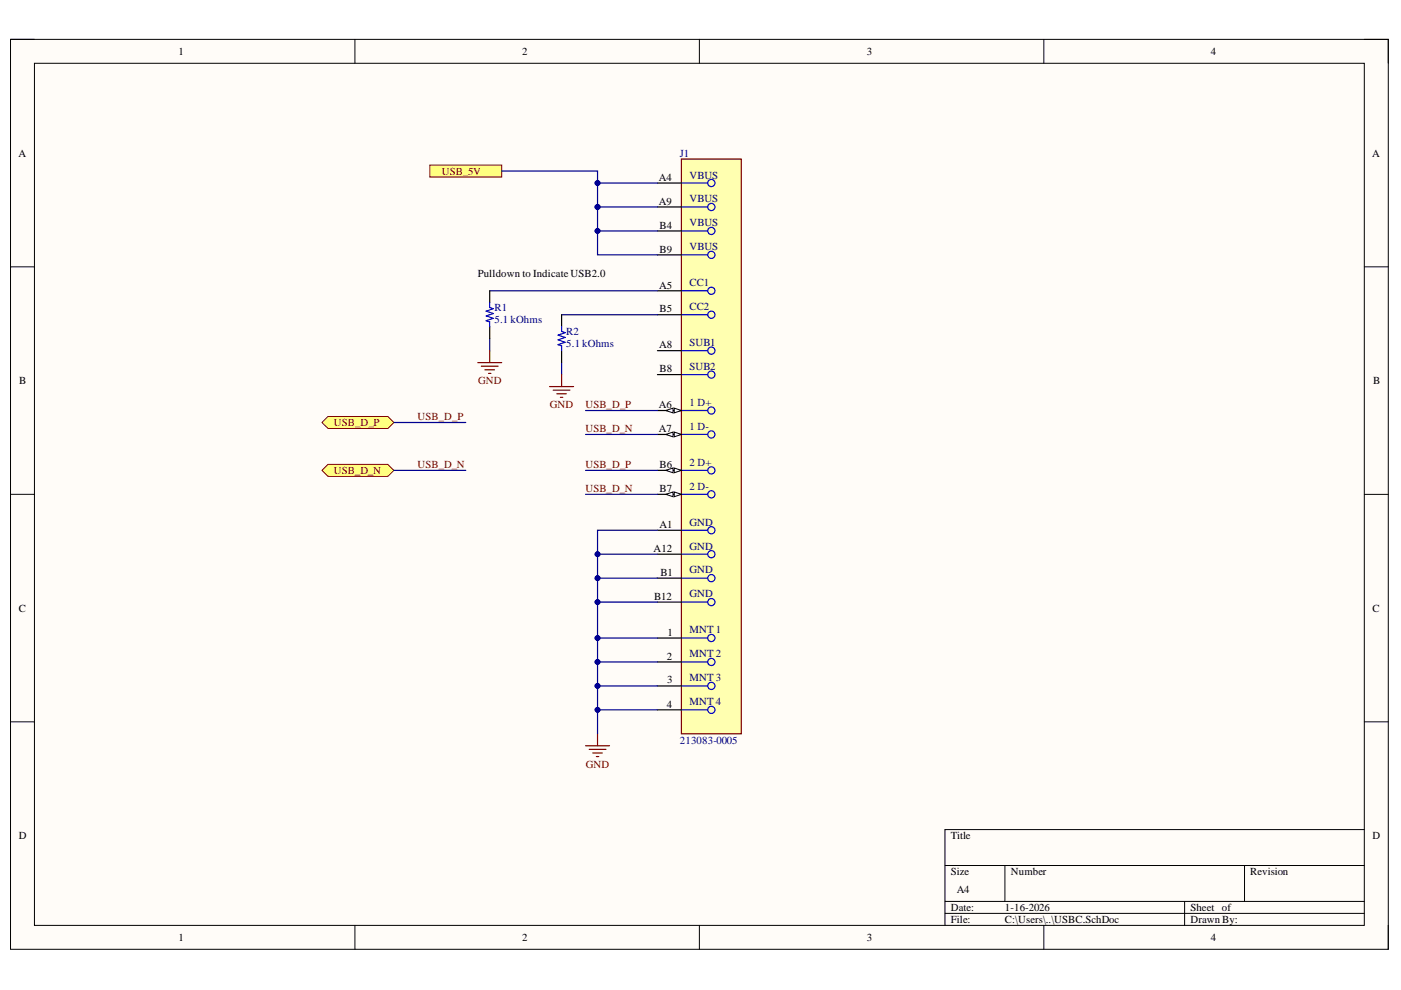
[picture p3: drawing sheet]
<svg xmlns="http://www.w3.org/2000/svg" width="297mm" height="210mm" viewBox="0 0 297 210" stroke-linecap="round" stroke-linejoin="round" font-family="sans-serif">
<path d="M2.2 8.3h292.1v193h-292.1z" fill-rule="evenodd" fill="#fffcf8"/>
<path d="M2.2 8.3h292.1v193h-292.1z" fill="none" stroke="#000" stroke-width=".21"/>
<path d="M7.3 13.4h282v182.8h-282z" fill-rule="evenodd" fill="#fffcf8"/>
<g fill="none" stroke="#000" stroke-width=".21">
<path d="M2.2 8.3h5.1M7.3 13.4h282v182.8h-282zM75.3 8.3v5.1M148.3 8.3v5.1M221.3 8.3v5.1M289.3 8.3h5v5.1M2.2 56.6h5.1M289.3 56.6h5M2.2 104.8h5.1M289.3 104.8h5M2.2 153h5.1M289.3 153h5"/>
<path d="M289.3 175.9h-88.9v20.3M75.3 196.2v5.1M148.3 196.2v5.1M200.4 183.5h88.9M200.4 191.1h88.9M200.4 193.7h88.9M213.1 183.5v7.6M221.3 196.2v5.1M251.2 191.1v5.1M263.9 183.5v7.6M294.3 196.2v5.1"/>
</g>
<path d="M144.5 33.7h12.7v121.9h-12.7z" fill-rule="evenodd" fill="#ffffb0"/>
<path d="M144.5 33.7h12.7v121.9h-12.7z" fill="none" stroke="#800000" stroke-width=".25"/>
<g fill="none" stroke="#00f" stroke-width=".25">
<path d="M144.5 38.8h5.6M144.5 43.9h5.6M144.5 49h5.6M144.5 54h5.6M144.5 61.7h5.6M144.5 74.3h5.6M144.5 66.7h5.6M144.5 79.4h5.6M144.5 87h5.6M144.5 92.1h5.6M144.5 99.7h5.6M144.5 112.4h5.6"/>
<path d="M144.5 117.5h5.6M144.5 104.8h5.6M144.5 135.3h5.6M144.5 122.6h5.6M144.5 127.7h5.6M144.5 140.3h5.6M144.5 145.4h5.6M144.5 150.5h5.6"/>
<circle cx="150.8" cy="38.8" r=".76"/>
<circle cx="150.8" cy="49" r=".76"/>
<circle cx="150.8" cy="54" r=".76"/>
<circle cx="150.8" cy="43.9" r=".76"/>
<circle cx="150.8" cy="61.7" r=".76"/>
<circle cx="150.8" cy="79.4" r=".76"/>
<circle cx="150.8" cy="74.3" r=".76"/>
<circle cx="150.8" cy="66.7" r=".76"/>
<circle cx="150.8" cy="87" r=".76"/>
<circle cx="150.8" cy="92.1" r=".76"/>
<circle cx="150.8" cy="99.7" r=".76"/>
<circle cx="150.8" cy="112.4" r=".76"/>
<circle cx="150.8" cy="117.5" r=".76"/>
<circle cx="150.8" cy="104.8" r=".76"/>
<circle cx="150.8" cy="127.7" r=".76"/>
<circle cx="150.8" cy="135.3" r=".76"/>
<circle cx="150.8" cy="122.6" r=".76"/>
<circle cx="150.8" cy="140.4" r=".76"/>
<circle cx="150.8" cy="150.5" r=".76"/>
<circle cx="150.8" cy="145.4" r=".76"/>
</g>
<path d="M139.4 38.8h5.1M139.4 61.7h5.1M139.4 87h5.1M139.4 112.4h5.1M139.4 135.3h5.1M139.4 140.3h5.1M139.4 145.4h5.1M139.4 150.5h5.1" fill="none" stroke="#000" stroke-width=".25"/>
<path d="M142.9 86.5l1.6 .5-1.6 .5z" fill="#f8fcff"/>
<path d="M142.9 86.5l1.6 .5-1.6 .5z" fill="none" stroke="#000" stroke-width=".21"/>
<path d="M141.2 87l1.5-.5v1z" fill="#f8fcff"/>
<path d="M141.2 87l1.5-.5v1z" fill="none" stroke="#000" stroke-width=".21"/>
<path d="M139.4 92.1h5.1" fill="none" stroke="#000" stroke-width=".25"/>
<path d="M142.9 91.6l1.6 .5-1.6 .5z" fill="#f8fcff"/>
<path d="M142.9 91.6l1.6 .5-1.6 .5z" fill="none" stroke="#000" stroke-width=".21"/>
<path d="M141.2 92.1l1.5-.5v1z" fill="#f8fcff"/>
<path d="M141.2 92.1l1.5-.5v1z" fill="none" stroke="#000" stroke-width=".21"/>
<path d="M139.4 43.9h5.1M139.4 49h5.1M139.4 74.3h5.1M139.4 66.7h5.1M139.4 99.7h5.1M139.4 117.5h5.1M139.4 122.6h5.1" fill="none" stroke="#000" stroke-width=".25"/>
<path d="M142.9 99.2l1.6 .5-1.6 .5z" fill="#f8fcff"/>
<path d="M142.9 99.2l1.6 .5-1.6 .5z" fill="none" stroke="#000" stroke-width=".21"/>
<path d="M141.2 99.7l1.5-.5v1z" fill="#f8fcff"/>
<path d="M141.2 99.7l1.5-.5v1z" fill="none" stroke="#000" stroke-width=".21"/>
<path d="M139.4 104.8h5.1" fill="none" stroke="#000" stroke-width=".25"/>
<path d="M142.9 104.3l1.6 .5-1.6 .5z" fill="#f8fcff"/>
<path d="M142.9 104.3l1.6 .5-1.6 .5z" fill="none" stroke="#000" stroke-width=".21"/>
<path d="M141.2 104.8l1.5-.5v1z" fill="#f8fcff"/>
<path d="M141.2 104.8l1.5-.5v1z" fill="none" stroke="#000" stroke-width=".21"/>
<path d="M139.4 54h5.1M139.4 79.4h5.1M139.4 127.7h5.1" fill="none" stroke="#000" stroke-width=".25"/>
<path d="M68.3 99.7l1.2-1.2h12.7l1.3 1.2-1.3 1.3h-12.7z" fill-rule="evenodd" fill="#ffff80"/>
<path d="M68.3 99.7l1.2-1.2h12.7l1.3 1.2-1.3 1.3h-12.7z" fill="none" stroke="#800000" stroke-width=".21"/>
<path d="M68.3 89.6l1.2-1.3h12.7l1.3 1.3-1.3 1.2h-12.7z" fill-rule="evenodd" fill="#ffff80"/>
<path d="M68.3 89.6l1.2-1.3h12.7l1.3 1.3-1.3 1.2h-12.7z" fill="none" stroke="#800000" stroke-width=".21"/>
<path d="M91.1 35h15.3v2.5h-15.3z" fill-rule="evenodd" fill="#ffff80"/>
<path d="M91.1 35h15.3v2.5h-15.3z" fill="none" stroke="#800000" stroke-width=".21"/>
<path d="M126.7 43.9h12.7" fill="none" stroke="#000080" stroke-width=".25"/>
<circle cx="126.7" cy="43.9" r=".51" fill="#000080"/>
<circle cx="126.7" cy="43.9" r=".51" fill="none" stroke="#000080" stroke-width=".21"/>
<path d="M126.7 43.9v5.1h12.7" fill="none" stroke="#000080" stroke-width=".25"/>
<circle cx="126.7" cy="43.9" r=".51" fill="#000080"/>
<circle cx="126.7" cy="43.9" r=".51" fill="none" stroke="#000080" stroke-width=".21"/>
<circle cx="126.7" cy="49" r=".51" fill="#000080"/>
<circle cx="126.7" cy="49" r=".51" fill="none" stroke="#000080" stroke-width=".21"/>
<path d="M126.7 49v5h12.7" fill="none" stroke="#000080" stroke-width=".25"/>
<circle cx="126.7" cy="49" r=".51" fill="#000080"/>
<circle cx="126.7" cy="49" r=".51" fill="none" stroke="#000080" stroke-width=".21"/>
<path d="M106.4 36.3h20.3v7.6" fill="none" stroke="#000080" stroke-width=".25"/>
<circle cx="126.7" cy="38.8" r=".51" fill="#000080"/>
<circle cx="126.7" cy="38.8" r=".51" fill="none" stroke="#000080" stroke-width=".21"/>
<circle cx="126.7" cy="43.9" r=".51" fill="#000080"/>
<circle cx="126.7" cy="43.9" r=".51" fill="none" stroke="#000080" stroke-width=".21"/>
<path d="M126.7 38.8h12.7" fill="none" stroke="#000080" stroke-width=".25"/>
<circle cx="126.7" cy="38.8" r=".51" fill="#000080"/>
<circle cx="126.7" cy="38.8" r=".51" fill="none" stroke="#000080" stroke-width=".21"/>
<path d="M124.1 87h15.3M124.1 92.1h15.3M124.1 99.7h15.3M124.1 104.8h15.3M139.4 112.4h-12.7v43.2" fill="none" stroke="#000080" stroke-width=".25"/>
<path d="M124.1 158.1h5.1M124.9 158.9h3.6M125.7 159.6h2M126.7 155.6v2.5M126.4 160.4h.5" fill="none" stroke="#800000" stroke-width=".25"/>
<circle cx="126.7" cy="150.5" r=".51" fill="#000080"/>
<circle cx="126.7" cy="150.5" r=".51" fill="none" stroke="#000080" stroke-width=".21"/>
<circle cx="126.7" cy="145.4" r=".51" fill="#000080"/>
<circle cx="126.7" cy="145.4" r=".51" fill="none" stroke="#000080" stroke-width=".21"/>
<circle cx="126.7" cy="140.3" r=".51" fill="#000080"/>
<circle cx="126.7" cy="140.3" r=".51" fill="none" stroke="#000080" stroke-width=".21"/>
<circle cx="126.7" cy="135.3" r=".51" fill="#000080"/>
<circle cx="126.7" cy="135.3" r=".51" fill="none" stroke="#000080" stroke-width=".21"/>
<circle cx="126.7" cy="127.7" r=".51" fill="#000080"/>
<circle cx="126.7" cy="127.7" r=".51" fill="none" stroke="#000080" stroke-width=".21"/>
<circle cx="126.7" cy="122.6" r=".51" fill="#000080"/>
<circle cx="126.7" cy="122.6" r=".51" fill="none" stroke="#000080" stroke-width=".21"/>
<circle cx="126.7" cy="117.5" r=".51" fill="#000080"/>
<circle cx="126.7" cy="117.5" r=".51" fill="none" stroke="#000080" stroke-width=".21"/>
<path d="M126.7 117.5h12.7" fill="none" stroke="#000080" stroke-width=".25"/>
<circle cx="126.7" cy="117.5" r=".51" fill="#000080"/>
<circle cx="126.7" cy="117.5" r=".51" fill="none" stroke="#000080" stroke-width=".21"/>
<path d="M126.7 122.6h12.7" fill="none" stroke="#000080" stroke-width=".25"/>
<circle cx="126.7" cy="122.6" r=".51" fill="#000080"/>
<circle cx="126.7" cy="122.6" r=".51" fill="none" stroke="#000080" stroke-width=".21"/>
<path d="M126.7 127.7h12.7" fill="none" stroke="#000080" stroke-width=".25"/>
<circle cx="126.7" cy="127.7" r=".51" fill="#000080"/>
<circle cx="126.7" cy="127.7" r=".51" fill="none" stroke="#000080" stroke-width=".21"/>
<path d="M126.7 135.3h12.7" fill="none" stroke="#000080" stroke-width=".25"/>
<circle cx="126.7" cy="135.3" r=".51" fill="#000080"/>
<circle cx="126.7" cy="135.3" r=".51" fill="none" stroke="#000080" stroke-width=".21"/>
<path d="M126.7 140.3h12.7" fill="none" stroke="#000080" stroke-width=".25"/>
<circle cx="126.7" cy="140.3" r=".51" fill="#000080"/>
<circle cx="126.7" cy="140.3" r=".51" fill="none" stroke="#000080" stroke-width=".21"/>
<path d="M126.7 145.4h12.7" fill="none" stroke="#000080" stroke-width=".25"/>
<circle cx="126.7" cy="145.4" r=".51" fill="#000080"/>
<circle cx="126.7" cy="145.4" r=".51" fill="none" stroke="#000080" stroke-width=".21"/>
<path d="M126.7 150.5h12.7" fill="none" stroke="#000080" stroke-width=".25"/>
<circle cx="126.7" cy="150.5" r=".51" fill="#000080"/>
<circle cx="126.7" cy="150.5" r=".51" fill="none" stroke="#000080" stroke-width=".21"/>
<path d="M103.8 61.7h35.6M103.8 71.8v2.5M119.1 66.7h20.3M119.1 76.9v2.5M83.5 89.6h15.3M83.5 99.7h15.3" fill="none" stroke="#000080" stroke-width=".25"/>
<path d="M101.3 76.9h5.1M102 77.6h3.6M102.8 78.4h2M103.6 79.2h.5M103.8 74.3v2.6M119.1 79.4v2.6M116.5 82h5.1M117.3 82.7h3.5M118.1 83.5h2M118.8 84.2h.5" fill="none" stroke="#800000" stroke-width=".25"/>
<path d="M103.8 61.7v2.5M103.8 69.3v2.5M119.1 66.7v2.6M119.1 74.3v2.6" fill="none" stroke="#000" stroke-width=".25"/>
<path d="M103.8 64.2v1l.8 .3-1.5 .5 1.5 .5-1.5 .5 1.5 .5-1.5 .5 .7 .3v1M119.1 69.3v1l.7 .2-1.5 .5 1.5 .6-1.5 .5 1.5 .5-1.5 .5 .8 .2v1" fill="none" stroke="#00f" stroke-width=".25"/>
<g font-size="2.3">
<text x="37.9" y="11.7">1</text>
<text x="110.7" y="11.7">2</text>
<text x="183.8" y="11.7">3</text>
<text x="256.7" y="11.7">4</text>
<text x="3.9" y="33.3">A</text>
<text x="290.9" y="33.3">A</text>
<text x="139.7" y="38.4">A4</text>
<text x="139.7" y="43.4">A9</text>
<text x="139.8" y="48.5">B4</text>
<text x="139.8" y="53.6">B9</text>
<text x="101.3" y="58.6">Pulldown to Indicate USB2.0</text>
<text x="139.8" y="61.2">A5</text>
<text x="139.8" y="66.2">B5</text>
<text x="139.8" y="73.8">A8</text>
<text x="4.1" y="81.5">B</text>
<text x="139.8" y="78.9">B8</text>
<text x="291.1" y="81.5">B</text>
<text x="139.7" y="86.5">A6</text>
<text x="139.7" y="91.7">A7</text>
<text x="139.8" y="99.3">B6</text>
<text x="139.8" y="104.4">B7</text>
<text x="139.8" y="112">A1</text>
<text x="138.6" y="117">A12</text>
<text x="140" y="122.1">B1</text>
<text x="4" y="129.7">C</text>
<text x="138.7" y="127.2">B12</text>
<text x="291" y="129.7">C</text>
<text x="141.5" y="134.8">1</text>
<text x="141.4" y="139.8">2</text>
<text x="141.5" y="144.9">3</text>
<text x="141.4" y="150.1">4</text>
<text x="4" y="178">D</text>
<text x="201.6" y="178">Title</text>
<text x="291" y="178">D</text>
<text x="201.6" y="185.6">Size</text>
<text x="214.3" y="185.6">Number</text>
<text x="265.1" y="185.6">Revision</text>
<text x="202.8" y="189.4">A4</text>
<text x="201.6" y="193.2">Date:</text>
<text x="201.6" y="195.7">File:</text>
<text x="213.1" y="193.2">1-16-2026</text>
<text x="213.1" y="195.7">C:\Users\..\USBC.SchDoc</text>
<text x="252.4" y="193.2">Sheet of</text>
<text x="252.4" y="195.7">Drawn By:</text>
<text x="37.9" y="199.5">1</text>
<text x="110.7" y="199.5">2</text>
<text x="183.8" y="199.5">3</text>
<text x="256.7" y="199.5">4</text>
</g>
<g font-size="2.3" fill="#000080">
<text x="144.2" y="33.3">J1</text>
<text x="146.2" y="37.8">VBUS</text>
<text x="146.2" y="42.9">VBUS</text>
<text x="146.2" y="48">VBUS</text>
<text x="146.2" y="53.1">VBUS</text>
<text x="104.8" y="66">R1</text>
<text x="146.2" y="60.7">CC1</text>
<text x="146.2" y="65.7">CC2</text>
<text x="104.8" y="68.5">5.1 kOhms</text>
<text x="120.1" y="71.1">R2</text>
<text x="120.1" y="73.6">5.1 kOhms</text>
<text x="146.2" y="73.3">SUB1</text>
<text x="146.2" y="78.4">SUB2</text>
<text x="146.2" y="86">1 D+</text>
<text x="146.2" y="91.2">1 D-</text>
<text x="146.2" y="98.8">2 D+</text>
<text x="146.2" y="103.8">2 D-</text>
<text x="146.2" y="111.4">GND</text>
<text x="146.2" y="116.5">GND</text>
<text x="146.2" y="121.6">GND</text>
<text x="146.2" y="126.7">GND</text>
<text x="146.2" y="134.3">MNT 1</text>
<text x="146.2" y="139.3">MNT 2</text>
<text x="146.2" y="144.4">MNT 3</text>
<text x="146.2" y="149.6">MNT 4</text>
<text x="144.2" y="157.7">213083-0005</text>
</g>
<g font-size="2.3" fill="#800000">
<text x="93.7" y="37.1">USB_5V</text>
<text x="101.4" y="81.5">GND</text>
<text x="88.5" y="89.1">USB_D_P</text>
<text x="116.6" y="86.5">GND</text>
<text x="124.1" y="86.5">USB_D_P</text>
<text x="70.8" y="90.4">USB_D_P</text>
<text x="124.1" y="91.7">USB_D_N</text>
<text x="70.8" y="100.5">USB_D_N</text>
<text x="88.5" y="99.3">USB_D_N</text>
<text x="124.1" y="99.3">USB_D_P</text>
<text x="124.1" y="104.4">USB_D_N</text>
<text x="124.2" y="162.7">GND</text>
</g>
</svg>
